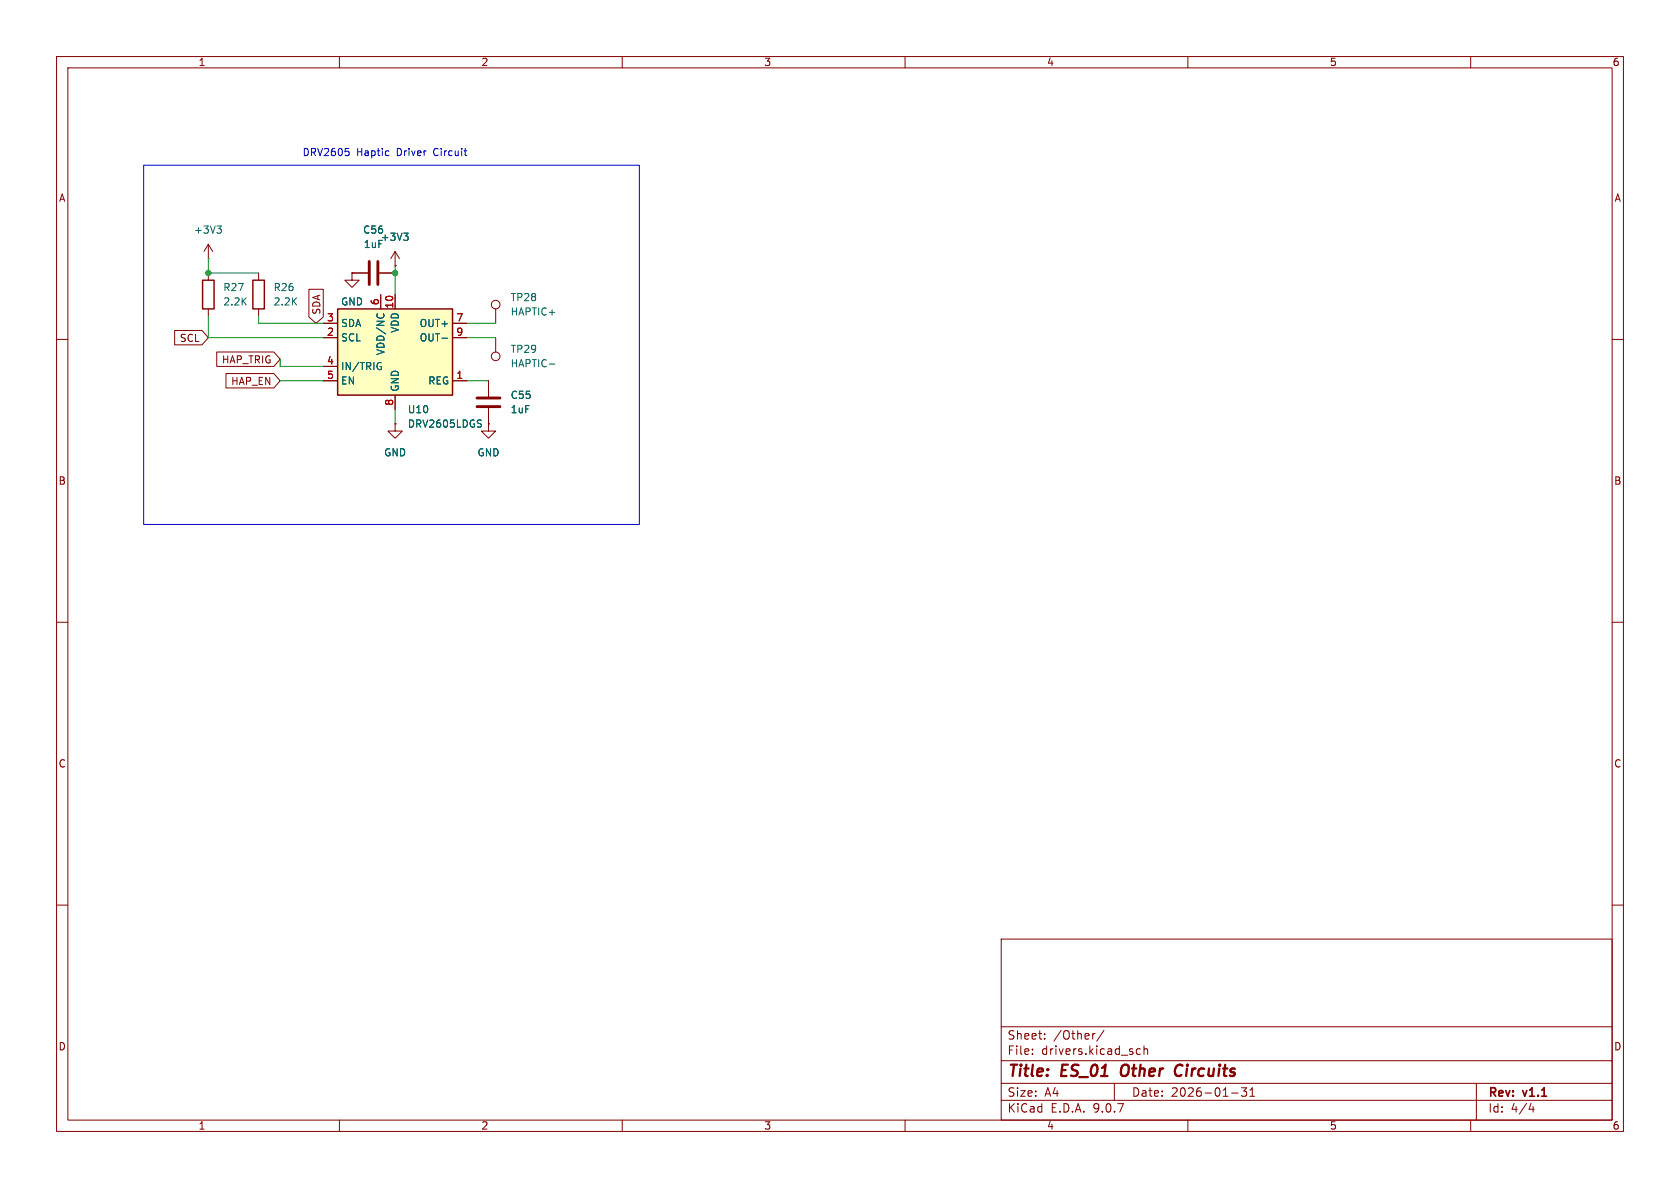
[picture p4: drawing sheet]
(kicad_sch
 (version 20250114)
 (generator "eeschema")
 (generator_version "9.0")
 (paper "A4")
 (title_block
  (title "ES_01 Other Circuits")
  (date "2026-01-31")
  (rev "v1.1"))
 (lib_symbols
  (symbol "Connector:TestPoint"
   (pin_numbers (hide yes))
   (pin_names
    (offset 0.762) (hide yes)) (exclude_from_sim no) (in_bom yes) (on_board yes)
   (property "Reference" "TP" (at 0 6.858 0) (effects (font (size 1.27 1.27))))
   (property "Value" "TestPoint" (at 0 5.08 0) (effects (font (size 1.27 1.27))))
   (property "Footprint" "" (at 5.08 0 0) (effects (font (size 1.27 1.27)) (hide yes)))
   (property "Datasheet" "~" (at 5.08 0 0) (effects (font (size 1.27 1.27)) (hide yes)))
   (property "Description" "test point" (at 0 0 0) (effects (font (size 1.27 1.27)) (hide yes)))
   (symbol "TestPoint_0_1"
    (circle (center 0 3.302) (radius 0.762) (stroke (width 0) (type default)) (fill (type none))))
   (symbol "TestPoint_1_1"
    (pin passive line (at 0 0 90) (length 2.54) (name "1" (effects (font (size 1.27 1.27)))) (number "1" (effects (font (size 1.27 1.27))))))
   (embedded_fonts no))
  (symbol "Device:C"
   (pin_numbers (hide yes))
   (pin_names
    (offset 0.254)) (exclude_from_sim no) (in_bom yes) (on_board yes)
   (property "Reference" "C" (at 0.635 2.54 0) (effects (font (size 1.27 1.27)) (justify left)))
   (property "Value" "C" (at 0.635 -2.54 0) (effects (font (size 1.27 1.27)) (justify left)))
   (property "Footprint" "" (at 0.9652 -3.81 0) (effects (font (size 1.27 1.27)) (hide yes)))
   (property "Datasheet" "~" (at 0 0 0) (effects (font (size 1.27 1.27)) (hide yes)))
   (property "Description" "Unpolarized capacitor" (at 0 0 0) (effects (font (size 1.27 1.27)) (hide yes)))
   (symbol "C_0_1"
    (polyline (pts (xy -2.032 0.762) (xy 2.032 0.762)) (stroke (width 0.508) (type default)) (fill (type none)))
    (polyline (pts (xy -2.032 -0.762) (xy 2.032 -0.762)) (stroke (width 0.508) (type default)) (fill (type none))))
   (symbol "C_1_1"
    (pin passive line (at 0 3.81 270) (length 2.794) (name "~" (effects (font (size 1.27 1.27)))) (number "1" (effects (font (size 1.27 1.27)))))
    (pin passive line (at 0 -3.81 90) (length 2.794) (name "~" (effects (font (size 1.27 1.27)))) (number "2" (effects (font (size 1.27 1.27))))))
   (embedded_fonts no))
  (symbol "Device:R"
   (pin_numbers (hide yes))
   (pin_names
    (offset 0)) (exclude_from_sim no) (in_bom yes) (on_board yes)
   (property "Reference" "R" (at 2.032 0 90) (effects (font (size 1.27 1.27))))
   (property "Value" "R" (at 0 0 90) (effects (font (size 1.27 1.27))))
   (property "Footprint" "" (at -1.778 0 90) (effects (font (size 1.27 1.27)) (hide yes)))
   (property "Datasheet" "~" (at 0 0 0) (effects (font (size 1.27 1.27)) (hide yes)))
   (property "Description" "Resistor" (at 0 0 0) (effects (font (size 1.27 1.27)) (hide yes)))
   (symbol "R_0_1"
    (rectangle (start -1.016 -2.54) (end 1.016 2.54) (stroke (width 0.254) (type default)) (fill (type none))))
   (symbol "R_1_1"
    (pin passive line (at 0 3.81 270) (length 1.27) (name "~" (effects (font (size 1.27 1.27)))) (number "1" (effects (font (size 1.27 1.27)))))
    (pin passive line (at 0 -3.81 90) (length 1.27) (name "~" (effects (font (size 1.27 1.27)))) (number "2" (effects (font (size 1.27 1.27))))))
   (embedded_fonts no))
  (symbol "Driver_Haptic:DRV2605LDGS" (exclude_from_sim no) (in_bom yes) (on_board yes)
   (property "Reference" "U" (at -10.16 8.255 0) (effects (font (size 1.27 1.27)) (justify left bottom)))
   (property "Value" "DRV2605LDGS" (at 2.54 -8.89 0) (effects (font (size 1.27 1.27)) (justify left top)))
   (property "Footprint" "Package_SO:VSSOP-10_3x3mm_P0.5mm" (at 0 0 0) (effects (font (size 1.27 1.27)
    (italic yes)) (hide yes)))
   (property "Datasheet" "http://www.ti.com/lit/ds/symlink/drv2605l.pdf" (at 0 0 0) (effects (font (size 1.27 1.27)) (hide yes)))
   (property "Description" "Haptic driver for LRAs and ERMs with effect library, 2-5.2V, VSSOP-10" (at 0 0 0) (effects (font (size 1.27 1.27)) (hide yes)))
   (symbol "DRV2605LDGS_0_1"
    (rectangle (start -10.16 7.62) (end 10.16 -7.62) (stroke (width 0.254) (type default)) (fill (type background))))
   (symbol "DRV2605LDGS_1_1"
    (pin bidirectional line (at -12.7 5.08 0) (length 2.54) (name "SDA" (effects (font (size 1.27 1.27)))) (number "3" (effects (font (size 1.27 1.27)))))
    (pin input line (at -12.7 2.54 0) (length 2.54) (name "SCL" (effects (font (size 1.27 1.27)))) (number "2" (effects (font (size 1.27 1.27)))))
    (pin input line (at -12.7 -2.54 0) (length 2.54) (name "IN/TRIG" (effects (font (size 1.27 1.27)))) (number "4" (effects (font (size 1.27 1.27)))))
    (pin input line (at -12.7 -5.08 0) (length 2.54) (name "EN" (effects (font (size 1.27 1.27)))) (number "5" (effects (font (size 1.27 1.27)))))
    (pin power_in line (at -2.54 10.16 270) (length 2.54) (name "VDD/NC" (effects (font (size 1.27 1.27)))) (number "6" (effects (font (size 1.27 1.27)))))
    (pin power_in line (at 0 10.16 270) (length 2.54) (name "VDD" (effects (font (size 1.27 1.27)))) (number "10" (effects (font (size 1.27 1.27)))))
    (pin power_in line (at 0 -10.16 90) (length 2.54) (name "GND" (effects (font (size 1.27 1.27)))) (number "8" (effects (font (size 1.27 1.27)))))
    (pin output line (at 12.7 5.08 180) (length 2.54) (name "OUT+" (effects (font (size 1.27 1.27)))) (number "7" (effects (font (size 1.27 1.27)))))
    (pin output line (at 12.7 2.54 180) (length 2.54) (name "OUT-" (effects (font (size 1.27 1.27)))) (number "9" (effects (font (size 1.27 1.27)))))
    (pin passive line (at 12.7 -5.08 180) (length 2.54) (name "REG" (effects (font (size 1.27 1.27)))) (number "1" (effects (font (size 1.27 1.27))))))
   (embedded_fonts no))
  (symbol "power:+3V3"
   (power)
   (pin_numbers (hide yes))
   (pin_names
    (offset 0) (hide yes)) (exclude_from_sim no) (in_bom yes) (on_board yes)
   (property "Reference" "#PWR" (at 0 -3.81 0) (effects (font (size 1.27 1.27)) (hide yes)))
   (property "Value" "+3V3" (at 0 3.556 0) (effects (font (size 1.27 1.27))))
   (property "Footprint" "" (at 0 0 0) (effects (font (size 1.27 1.27)) (hide yes)))
   (property "Datasheet" "" (at 0 0 0) (effects (font (size 1.27 1.27)) (hide yes)))
   (property "Description" "Power symbol creates a global label with name \"+3V3\"" (at 0 0 0) (effects (font (size 1.27 1.27)) (hide yes)))
   (symbol "+3V3_0_1"
    (polyline (pts (xy -0.762 1.27) (xy 0 2.54)) (stroke (width 0) (type default)) (fill (type none)))
    (polyline (pts (xy 0 2.54) (xy 0.762 1.27)) (stroke (width 0) (type default)) (fill (type none)))
    (polyline (pts (xy 0 0) (xy 0 2.54)) (stroke (width 0) (type default)) (fill (type none))))
   (symbol "+3V3_1_1"
    (pin power_in line (at 0 0 90) (length 0) (name "~" (effects (font (size 1.27 1.27)))) (number "1" (effects (font (size 1.27 1.27))))))
   (embedded_fonts no))
  (symbol "power:GND"
   (power)
   (pin_numbers (hide yes))
   (pin_names
    (offset 0) (hide yes)) (exclude_from_sim no) (in_bom yes) (on_board yes)
   (property "Reference" "#PWR" (at 0 -6.35 0) (effects (font (size 1.27 1.27)) (hide yes)))
   (property "Value" "GND" (at 0 -3.81 0) (effects (font (size 1.27 1.27))))
   (property "Footprint" "" (at 0 0 0) (effects (font (size 1.27 1.27)) (hide yes)))
   (property "Datasheet" "" (at 0 0 0) (effects (font (size 1.27 1.27)) (hide yes)))
   (property "Description" "Power symbol creates a global label with name \"GND\" , ground" (at 0 0 0) (effects (font (size 1.27 1.27)) (hide yes)))
   (symbol "GND_0_1"
    (polyline (pts (xy 0 0) (xy 0 -1.27) (xy 1.27 -1.27) (xy 0 -2.54) (xy -1.27 -1.27) (xy 0 -1.27)) (stroke (width 0) (type default)) (fill (type none))))
   (symbol "GND_1_1"
    (pin power_in line (at 0 0 270) (length 0) (name "~" (effects (font (size 1.27 1.27)))) (number "1" (effects (font (size 1.27 1.27))))))
   (embedded_fonts no)))
 (rectangle
  (start 25.4 29.21)
  (end 113.03 92.71)
  (stroke (width 0) (type default))
  (fill (type none)))
 (text "DRV2605 Haptic Driver Circuit"
  (exclude_from_sim no)
  (at 68.072 27.178 0)
  (effects (font (size 1.27 1.27))))
 (junction
  (at 69.85 48.26)
  (diameter 0)
  (color 0 0 0 0))
 (junction
  (at 36.83 48.26)
  (diameter 0)
  (color 0 0 0 0))
 (wire
  (pts (xy 82.55 57.15) (xy 87.63 57.15))
  (stroke (width 0) (type default)))
 (wire
  (pts (xy 36.83 59.69) (xy 36.83 55.88))
  (stroke (width 0) (type default)))
 (wire
  (pts (xy 36.83 45.72) (xy 36.83 48.26))
  (stroke (width 0) (type default)))
 (wire
  (pts (xy 69.85 72.39) (xy 69.85 74.93))
  (stroke (width 0) (type default)))
 (wire
  (pts (xy 69.85 48.26) (xy 69.85 52.07))
  (stroke (width 0) (type default)))
 (wire
  (pts (xy 49.53 64.77) (xy 49.53 63.5))
  (stroke (width 0) (type default)))
 (wire
  (pts (xy 57.15 59.69) (xy 36.83 59.69))
  (stroke (width 0) (type default)))
 (wire
  (pts (xy 57.15 64.77) (xy 49.53 64.77))
  (stroke (width 0) (type default)))
 (wire
  (pts (xy 82.55 67.31) (xy 86.36 67.31))
  (stroke (width 0) (type default)))
 (wire
  (pts (xy 36.83 48.26) (xy 45.72 48.26))
  (stroke (width 0) (type default)))
 (wire
  (pts (xy 49.53 67.31) (xy 57.15 67.31))
  (stroke (width 0) (type default)))
 (wire
  (pts (xy 69.85 46.99) (xy 69.85 48.26))
  (stroke (width 0) (type default)))
 (wire
  (pts (xy 57.15 57.15) (xy 45.72 57.15))
  (stroke (width 0) (type default)))
 (wire
  (pts (xy 82.55 59.69) (xy 87.63 59.69))
  (stroke (width 0) (type default)))
 (wire
  (pts (xy 45.72 57.15) (xy 45.72 55.88))
  (stroke (width 0) (type default)))
 (global_label "SDA"
  (shape input)
  (at 55.88 57.15 90)
  (fields_autoplaced yes)
  (effects (font (size 1.27 1.27)) (justify left))
  (property "Intersheetrefs" "${INTERSHEET_REFS}" (at 55.88 50.5967 90) (effects (font (size 1.27 1.27)) (justify left) (hide yes))))
 (global_label "HAP_EN"
  (shape input)
  (at 49.53 67.31 180)
  (fields_autoplaced yes)
  (effects (font (size 1.27 1.27)) (justify right))
  (property "Intersheetrefs" "${INTERSHEET_REFS}" (at 39.4086 67.31 0) (effects (font (size 1.27 1.27)) (justify right) (hide yes))))
 (global_label "SCL"
  (shape input)
  (at 36.83 59.69 180)
  (fields_autoplaced yes)
  (effects (font (size 1.27 1.27)) (justify right))
  (property "Intersheetrefs" "${INTERSHEET_REFS}" (at 30.3372 59.69 0) (effects (font (size 1.27 1.27)) (justify right) (hide yes))))
 (global_label "HAP_TRIG"
  (shape input)
  (at 49.53 63.5 180)
  (fields_autoplaced yes)
  (effects (font (size 1.27 1.27)) (justify right))
  (property "Intersheetrefs" "${INTERSHEET_REFS}" (at 37.7757 63.5 0) (effects (font (size 1.27 1.27)) (justify right) (hide yes))))
 (symbol
  (lib_id "Device:C")
  (at 86.36 71.12 0)
  (unit 1)
  (exclude_from_sim no)
  (in_bom yes)
  (on_board yes)
  (dnp no)
  (fields_autoplaced yes)
  (property "Reference" "C55" (at 90.17 69.8499 0) (effects (font (size 1.27 1.27)) (justify left)))
  (property "Value" "1uF" (at 90.17 72.3899 0) (effects (font (size 1.27 1.27)) (justify left)))
  (property "Footprint" "Capacitor_SMD:C_0402_1005Metric_Pad0.74x0.62mm_HandSolder" (at 87.3252 74.93 0) (effects (font (size 1.27 1.27)) (hide yes)))
  (property "Datasheet" "~" (at 86.36 71.12 0) (effects (font (size 1.27 1.27)) (hide yes)))
  (property "Description" "Unpolarized capacitor" (at 86.36 71.12 0) (effects (font (size 1.27 1.27)) (hide yes)))
  (pin "2")
  (pin "1"))
 (symbol
  (lib_id "Driver_Haptic:DRV2605LDGS")
  (at 69.85 62.23 0)
  (unit 1)
  (exclude_from_sim no)
  (in_bom yes)
  (on_board yes)
  (dnp no)
  (fields_autoplaced yes)
  (property "Reference" "U10" (at 71.9933 72.39 0) (effects (font (size 1.27 1.27)) (justify left)))
  (property "Value" "DRV2605LDGS" (at 71.9933 74.93 0) (effects (font (size 1.27 1.27)) (justify left)))
  (property "Footprint" "Package_SO:VSSOP-10_3x3mm_P0.5mm" (at 69.85 62.23 0) (effects (font (size 1.27 1.27)
    (italic yes)) (hide yes)))
  (property "Datasheet" "http://www.ti.com/lit/ds/symlink/drv2605l.pdf" (at 69.85 62.23 0) (effects (font (size 1.27 1.27)) (hide yes)))
  (property "Description" "Haptic driver for LRAs and ERMs with effect library, 2-5.2V, VSSOP-10" (at 69.85 62.23 0) (effects (font (size 1.27 1.27)) (hide yes)))
  (pin "4")
  (pin "5")
  (pin "3")
  (pin "8")
  (pin "2")
  (pin "9")
  (pin "6")
  (pin "1")
  (pin "10")
  (pin "7"))
 (symbol
  (lib_id "Device:C")
  (at 66.04 48.26 90)
  (unit 1)
  (exclude_from_sim no)
  (in_bom yes)
  (on_board yes)
  (dnp no)
  (fields_autoplaced yes)
  (property "Reference" "C56" (at 66.04 40.64 90) (effects (font (size 1.27 1.27))))
  (property "Value" "1uF" (at 66.04 43.18 90) (effects (font (size 1.27 1.27))))
  (property "Footprint" "Capacitor_SMD:C_0402_1005Metric_Pad0.74x0.62mm_HandSolder" (at 69.85 47.2948 0) (effects (font (size 1.27 1.27)) (hide yes)))
  (property "Datasheet" "~" (at 66.04 48.26 0) (effects (font (size 1.27 1.27)) (hide yes)))
  (property "Description" "Unpolarized capacitor" (at 66.04 48.26 0) (effects (font (size 1.27 1.27)) (hide yes)))
  (pin "2")
  (pin "1"))
 (symbol
  (lib_id "power:+3V3")
  (at 69.85 46.99 0)
  (unit 1)
  (exclude_from_sim no)
  (in_bom yes)
  (on_board yes)
  (dnp no)
  (fields_autoplaced yes)
  (property "Reference" "#PWR072" (at 69.85 50.8 0) (effects (font (size 1.27 1.27)) (hide yes)))
  (property "Value" "+3V3" (at 69.85 41.91 0) (effects (font (size 1.27 1.27))))
  (property "Footprint" "" (at 69.85 46.99 0) (effects (font (size 1.27 1.27)) (hide yes)))
  (property "Datasheet" "" (at 69.85 46.99 0) (effects (font (size 1.27 1.27)) (hide yes)))
  (property "Description" "Power symbol creates a global label with name \"+3V3\"" (at 69.85 46.99 0) (effects (font (size 1.27 1.27)) (hide yes)))
  (pin "1"))
 (symbol
  (lib_id "power:GND")
  (at 86.36 74.93 0)
  (unit 1)
  (exclude_from_sim no)
  (in_bom yes)
  (on_board yes)
  (dnp no)
  (fields_autoplaced yes)
  (property "Reference" "#PWR071" (at 86.36 81.28 0) (effects (font (size 1.27 1.27)) (hide yes)))
  (property "Value" "GND" (at 86.36 80.01 0) (effects (font (size 1.27 1.27))))
  (property "Footprint" "" (at 86.36 74.93 0) (effects (font (size 1.27 1.27)) (hide yes)))
  (property "Datasheet" "" (at 86.36 74.93 0) (effects (font (size 1.27 1.27)) (hide yes)))
  (property "Description" "Power symbol creates a global label with name \"GND\" , ground" (at 86.36 74.93 0) (effects (font (size 1.27 1.27)) (hide yes)))
  (pin "1"))
 (symbol
  (lib_id "Connector:TestPoint")
  (at 87.63 57.15 0)
  (unit 1)
  (exclude_from_sim no)
  (in_bom yes)
  (on_board yes)
  (dnp no)
  (fields_autoplaced yes)
  (property "Reference" "TP28" (at 90.17 52.5779 0) (effects (font (size 1.27 1.27)) (justify left)))
  (property "Value" "HAPTIC+" (at 90.17 55.1179 0) (effects (font (size 1.27 1.27)) (justify left)))
  (property "Footprint" "TestPoint:TestPoint_Pad_1.5x1.5mm" (at 92.71 57.15 0) (effects (font (size 1.27 1.27)) (hide yes)))
  (property "Datasheet" "~" (at 92.71 57.15 0) (effects (font (size 1.27 1.27)) (hide yes)))
  (property "Description" "test point" (at 87.63 57.15 0) (effects (font (size 1.27 1.27)) (hide yes)))
  (pin "1"))
 (symbol
  (lib_id "power:GND")
  (at 62.23 48.26 0)
  (unit 1)
  (exclude_from_sim no)
  (in_bom yes)
  (on_board yes)
  (dnp no)
  (fields_autoplaced yes)
  (property "Reference" "#PWR073" (at 62.23 54.61 0) (effects (font (size 1.27 1.27)) (hide yes)))
  (property "Value" "GND" (at 62.23 53.34 0) (effects (font (size 1.27 1.27))))
  (property "Footprint" "" (at 62.23 48.26 0) (effects (font (size 1.27 1.27)) (hide yes)))
  (property "Datasheet" "" (at 62.23 48.26 0) (effects (font (size 1.27 1.27)) (hide yes)))
  (property "Description" "Power symbol creates a global label with name \"GND\" , ground" (at 62.23 48.26 0) (effects (font (size 1.27 1.27)) (hide yes)))
  (pin "1"))
 (symbol
  (lib_id "power:GND")
  (at 69.85 74.93 0)
  (unit 1)
  (exclude_from_sim no)
  (in_bom yes)
  (on_board yes)
  (dnp no)
  (fields_autoplaced yes)
  (property "Reference" "#PWR070" (at 69.85 81.28 0) (effects (font (size 1.27 1.27)) (hide yes)))
  (property "Value" "GND" (at 69.85 80.01 0) (effects (font (size 1.27 1.27))))
  (property "Footprint" "" (at 69.85 74.93 0) (effects (font (size 1.27 1.27)) (hide yes)))
  (property "Datasheet" "" (at 69.85 74.93 0) (effects (font (size 1.27 1.27)) (hide yes)))
  (property "Description" "Power symbol creates a global label with name \"GND\" , ground" (at 69.85 74.93 0) (effects (font (size 1.27 1.27)) (hide yes)))
  (pin "1"))
 (symbol
  (lib_id "Device:R")
  (at 36.83 52.07 0)
  (unit 1)
  (exclude_from_sim no)
  (in_bom yes)
  (on_board yes)
  (dnp no)
  (fields_autoplaced yes)
  (property "Reference" "R27" (at 39.37 50.7999 0) (effects (font (size 1.27 1.27)) (justify left)))
  (property "Value" "2.2K" (at 39.37 53.3399 0) (effects (font (size 1.27 1.27)) (justify left)))
  (property "Footprint" "Resistor_SMD:R_0402_1005Metric_Pad0.72x0.64mm_HandSolder" (at 35.052 52.07 90) (effects (font (size 1.27 1.27)) (hide yes)))
  (property "Datasheet" "~" (at 36.83 52.07 0) (effects (font (size 1.27 1.27)) (hide yes)))
  (property "Description" "Resistor" (at 36.83 52.07 0) (effects (font (size 1.27 1.27)) (hide yes)))
  (pin "1")
  (pin "2"))
 (symbol
  (lib_id "Device:R")
  (at 45.72 52.07 0)
  (unit 1)
  (exclude_from_sim no)
  (in_bom yes)
  (on_board yes)
  (dnp no)
  (fields_autoplaced yes)
  (property "Reference" "R26" (at 48.26 50.7999 0) (effects (font (size 1.27 1.27)) (justify left)))
  (property "Value" "2.2K" (at 48.26 53.3399 0) (effects (font (size 1.27 1.27)) (justify left)))
  (property "Footprint" "Resistor_SMD:R_0402_1005Metric_Pad0.72x0.64mm_HandSolder" (at 43.942 52.07 90) (effects (font (size 1.27 1.27)) (hide yes)))
  (property "Datasheet" "~" (at 45.72 52.07 0) (effects (font (size 1.27 1.27)) (hide yes)))
  (property "Description" "Resistor" (at 45.72 52.07 0) (effects (font (size 1.27 1.27)) (hide yes)))
  (pin "2")
  (pin "1"))
 (symbol
  (lib_id "Connector:TestPoint")
  (at 87.63 59.69 180)
  (unit 1)
  (exclude_from_sim no)
  (in_bom yes)
  (on_board yes)
  (dnp no)
  (fields_autoplaced yes)
  (property "Reference" "TP29" (at 90.17 61.7219 0) (effects (font (size 1.27 1.27)) (justify right)))
  (property "Value" "HAPTIC-" (at 90.17 64.2619 0) (effects (font (size 1.27 1.27)) (justify right)))
  (property "Footprint" "TestPoint:TestPoint_Pad_1.5x1.5mm" (at 82.55 59.69 0) (effects (font (size 1.27 1.27)) (hide yes)))
  (property "Datasheet" "~" (at 82.55 59.69 0) (effects (font (size 1.27 1.27)) (hide yes)))
  (property "Description" "test point" (at 87.63 59.69 0) (effects (font (size 1.27 1.27)) (hide yes)))
  (pin "1"))
 (symbol
  (lib_id "power:+3V3")
  (at 36.83 45.72 0)
  (unit 1)
  (exclude_from_sim no)
  (in_bom yes)
  (on_board yes)
  (dnp no)
  (fields_autoplaced yes)
  (property "Reference" "#PWR069" (at 36.83 49.53 0) (effects (font (size 1.27 1.27)) (hide yes)))
  (property "Value" "+3V3" (at 36.83 40.64 0) (effects (font (size 1.27 1.27))))
  (property "Footprint" "" (at 36.83 45.72 0) (effects (font (size 1.27 1.27)) (hide yes)))
  (property "Datasheet" "" (at 36.83 45.72 0) (effects (font (size 1.27 1.27)) (hide yes)))
  (property "Description" "Power symbol creates a global label with name \"+3V3\"" (at 36.83 45.72 0) (effects (font (size 1.27 1.27)) (hide yes)))
  (pin "1")))
